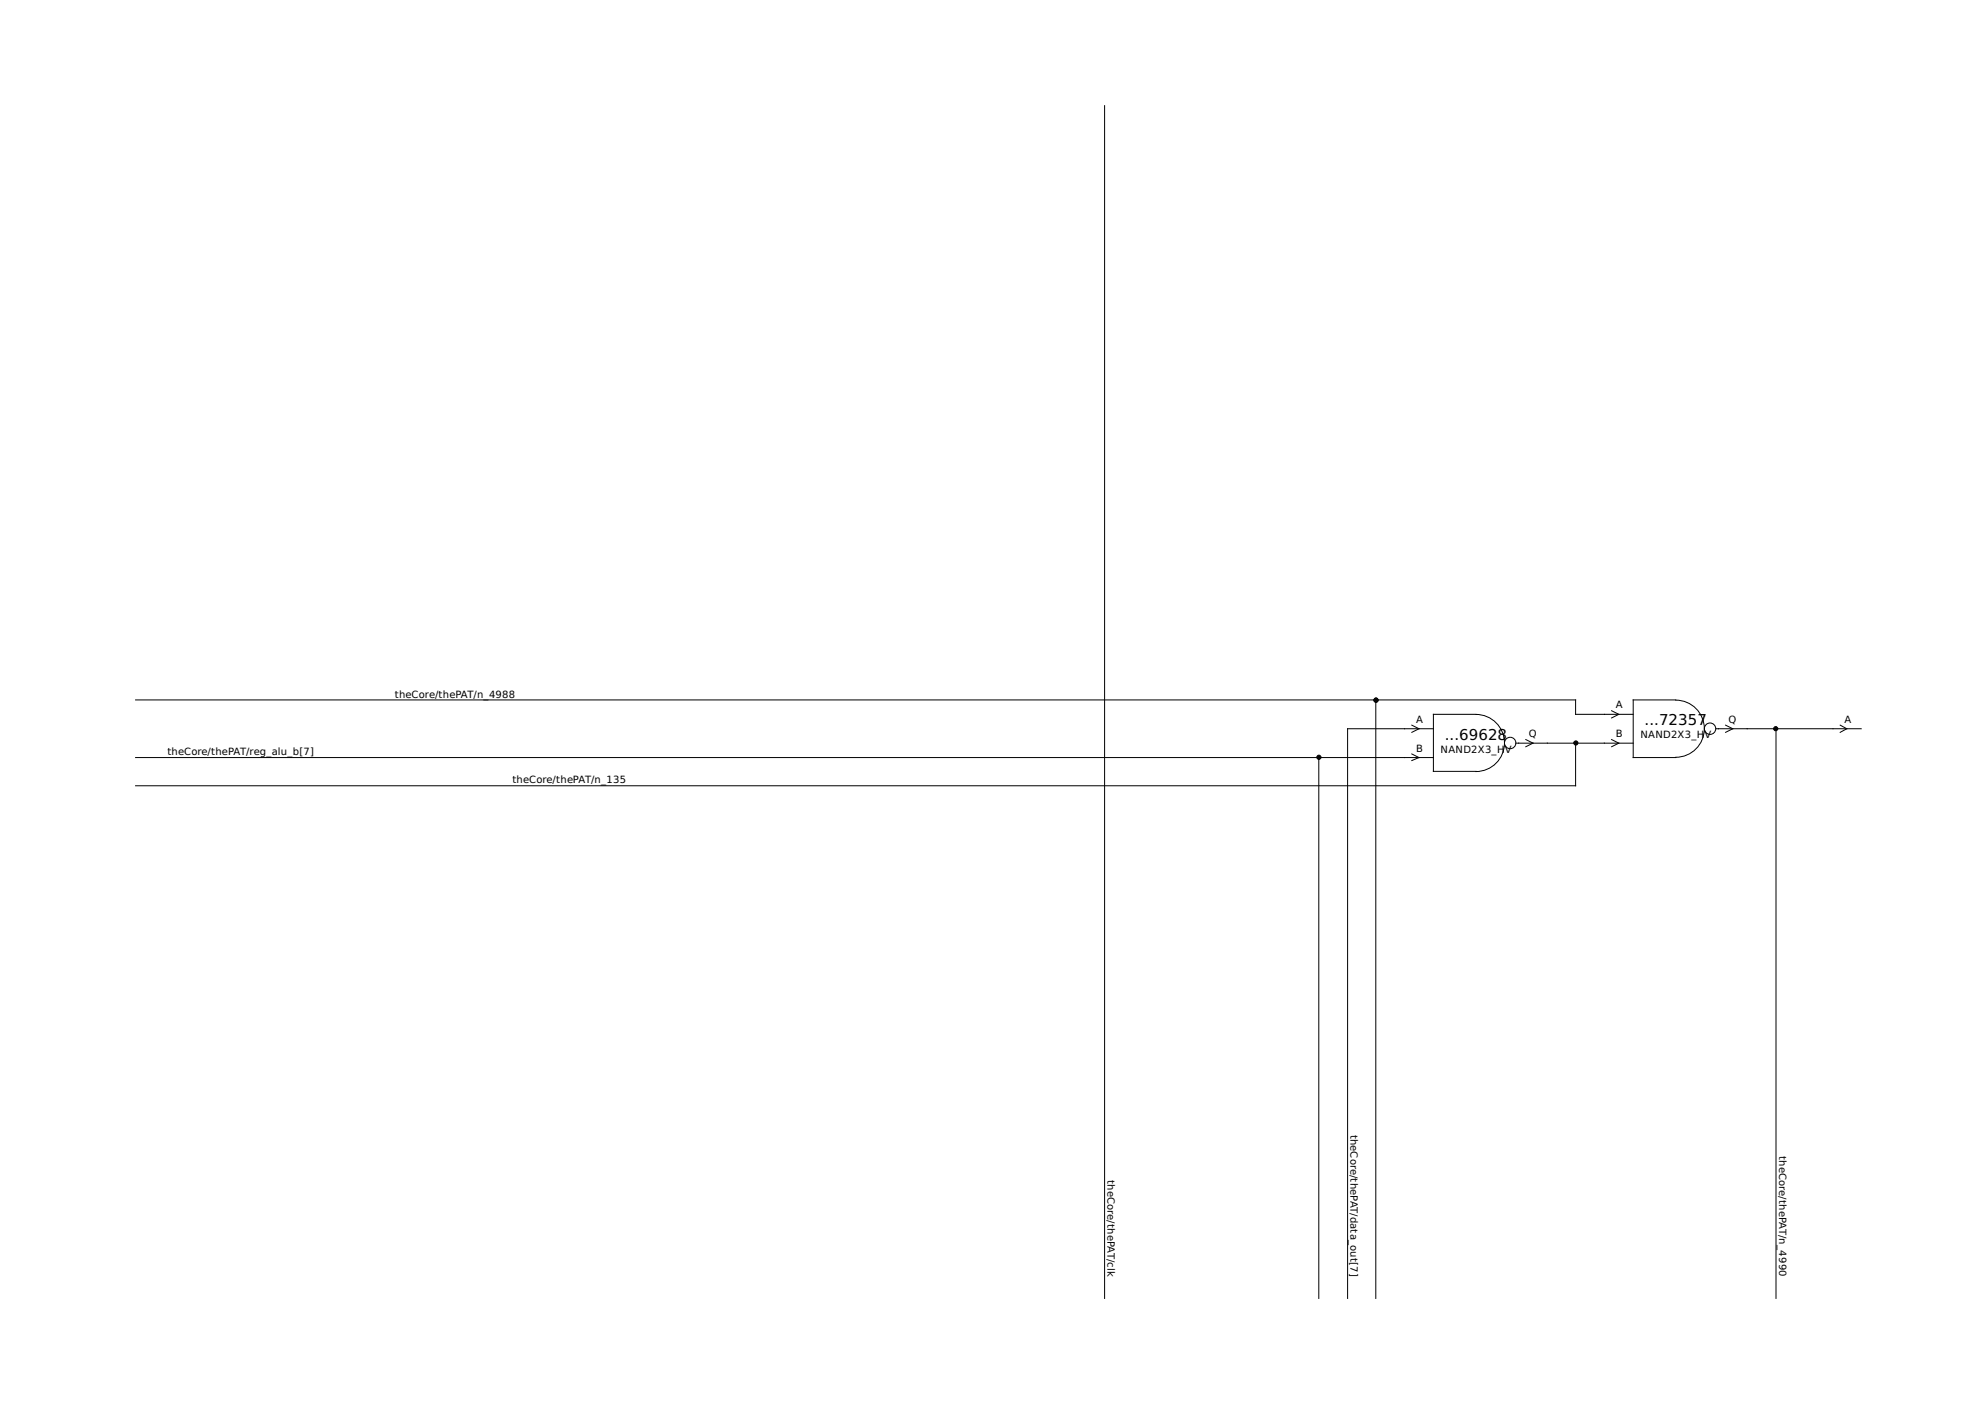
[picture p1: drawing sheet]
<svg xmlns="http://www.w3.org/2000/svg" width="420mm" height="297mm" viewBox="0 0 420 297" stroke-linecap="round" stroke-linejoin="round" font-family="sans-serif">
<g fill="none" stroke="#000" stroke-width=".21">
<path d="M233.8 22.4v252.3M28.7 148.1h304.8v3h12.2M291.2 148.1v126.6M298.8 153.4l1.6 .8-1.6 .7M298.8 159.5l1.6 .8-1.6 .6M303.4 154.2h-18.2v120.5M320.8 157.2h24.9M323 156.5l1.5 .7-1.5 .8M333.5 157.2v9h-304.8M341.1 150.4l1.5 .7-1.5 .8M341.1 156.5l1.5 .7-1.5 .8M354.7 148.1a6 6 0 0 1 6.1 6.1 6 6 0 0 1-6.1 6"/>
<path d="M354.7 148.1h-9v12.2h9M363.2 154.2h30.8M365.3 153.4l1.5 .8-1.5 .7M375.9 154.2v120.5M389.5 153.4l1.4 .8-1.4 .7M28.7 160.3h274.7M279.1 160.3v114.4M312.4 163.2h-9v-12.1h9a6 6 0 0 1 6 6.1 6 6 0 0 1-6 6"/>
<circle cx="319.7" cy="157.2" r="1.21"/>
<circle cx="362" cy="154.2" r="1.21"/>
</g>
<g fill="#000" stroke="#000" stroke-width=".21">
<circle cx="291.3" cy="148.1" r=".44"/>
<circle cx="333.6" cy="157.2" r=".44"/>
<circle cx="375.9" cy="154.2" r=".44"/>
<circle cx="279.2" cy="160.2" r=".44"/>
</g>
<g font-size="3.2">
<text x="348.1" y="153.4">...72357</text>
<text x="305.8" y="156.5">...69628</text>
</g>
<g font-size="2.1">
<text x="83.6" y="147.6">theCore/thePAT/n_4988</text>
<text x="342" y="149.9">A</text>
<text x="299.7" y="152.9">A</text>
<text x="323.6" y="156">Q</text>
<text x="342" y="156">B</text>
<text x="365.9" y="152.9">Q</text>
<text x="390.4" y="152.9">A</text>
<text x="35.4" y="159.8">theCore/thePAT/reg_alu_b[7]</text>
<text x="299.7" y="159">B</text>
<text x="304.9" y="159.3">NAND2X3_HV</text>
<text x="347.2" y="156.2">NAND2X3_HV</text>
<text x="108.5" y="165.7">theCore/thePAT/n_135</text>
<text x="285.9" y="240" transform="rotate(90 285.9 240)">theCore/thePAT/data_out[7]</text>
<text x="376.6" y="244.6" transform="rotate(90 376.6 244.6)">theCore/thePAT/n_4990</text>
<text x="234.4" y="249.7" transform="rotate(90 234.4 249.7)">theCore/thePAT/clk</text>
</g>
</svg>
